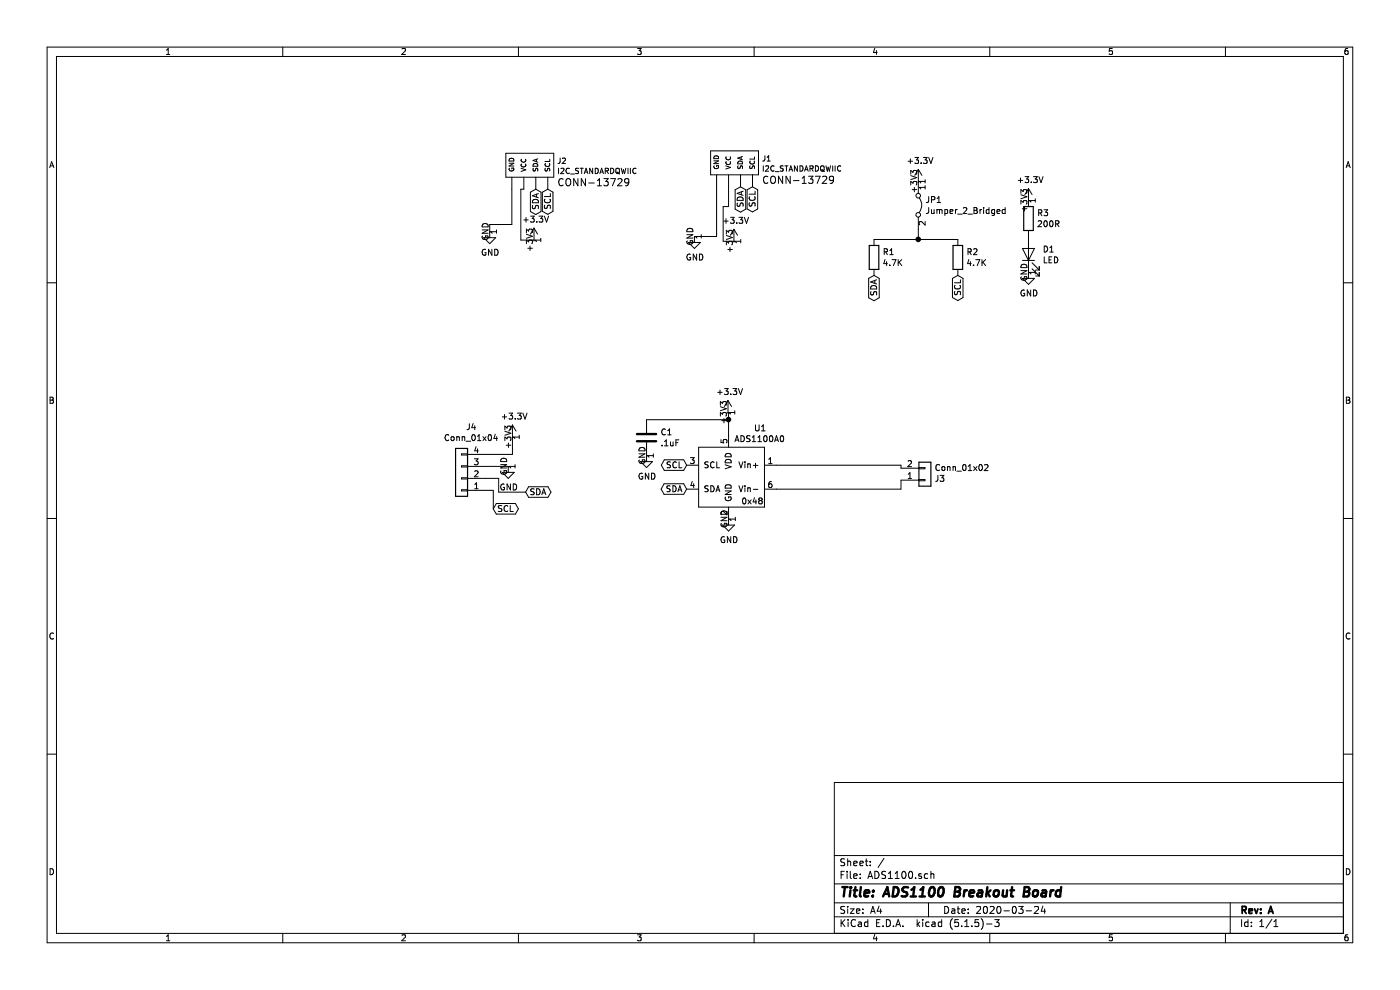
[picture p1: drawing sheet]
EESchema Schematic File Version 4
EELAYER 30 0
EELAYER END
$Descr A4 11693 8268
encoding utf-8
Sheet 1 1
Title "ADS1100 Breakout Board"
Date "2020-03-24"
Rev "A"
Comp ""
Comment1 ""
Comment2 ""
Comment3 ""
Comment4 ""
$EndDescr
$Comp
L ADS1100:ADS1100A0 U1
U 1 1
P 6085 3985
F 0 "U1" H 6350 4395 50  0000 C CNN
F 1 "ADS1100A0" H 6345 4305 50  0000 C CNN
F 2 "Package_TO_SOT_SMD:SOT-23-6" H 6735 3635 50  0001 C CNN
F 3 "http://www.ti.com/lit/ds/sbas239b/sbas239b.pdf" H 6435 4485 50  0001 C CNN
	1    6085 3985
	1    0    0    -1  
$EndComp
$Comp
L power:+3.3V #PWR05
U 1 1
P 6130 2015
F 0 "#PWR05" H 6130 1865 50  0001 C CNN
F 1 "+3.3V" H 6145 2188 50  0000 C CNN
F 2 "" H 6130 2015 50  0001 C CNN
F 3 "" H 6130 2015 50  0001 C CNN
	1    6130 2015
	1    0    0    -1  
$EndComp
$Comp
L power:+3.3V #PWR04
U 1 1
P 4460 2005
F 0 "#PWR04" H 4460 1855 50  0001 C CNN
F 1 "+3.3V" H 4475 2178 50  0000 C CNN
F 2 "" H 4460 2005 50  0001 C CNN
F 3 "" H 4460 2005 50  0001 C CNN
	1    4460 2005
	1    0    0    -1  
$EndComp
Text GLabel 4475 1580 3    50   BiDi ~ 0
SDA
Text GLabel 4575 1580 3    50   BiDi ~ 0
SCL
Text GLabel 6185 1560 3    50   BiDi ~ 0
SDA
Text GLabel 6285 1560 3    50   BiDi ~ 0
SCL
$Comp
L power:GND #PWR03
U 1 1
P 5800 1975
F 0 "#PWR03" H 5800 1725 50  0001 C CNN
F 1 "GND" H 5805 1802 50  0000 C CNN
F 2 "" H 5800 1975 50  0001 C CNN
F 3 "" H 5800 1975 50  0001 C CNN
	1    5800 1975
	1    0    0    -1  
$EndComp
$Comp
L power:GND #PWR02
U 1 1
P 4090 1935
F 0 "#PWR02" H 4090 1685 50  0001 C CNN
F 1 "GND" H 4095 1762 50  0000 C CNN
F 2 "" H 4090 1935 50  0001 C CNN
F 3 "" H 4090 1935 50  0001 C CNN
	1    4090 1935
	1    0    0    -1  
$EndComp
Wire Wire Line
	6130 2015 6040 2015
Wire Wire Line
	6040 2015 6040 1725
Wire Wire Line
	6040 1725 6085 1725
Wire Wire Line
	6085 1725 6085 1560
Wire Wire Line
	5985 1560 5985 1975
Wire Wire Line
	5985 1975 5800 1975
Wire Wire Line
	4460 2005 4350 2005
Wire Wire Line
	4350 2005 4350 1580
Wire Wire Line
	4350 1580 4375 1580
Wire Wire Line
	4275 1580 4275 1875
Wire Wire Line
	4275 1875 4090 1875
Wire Wire Line
	4090 1875 4090 1935
$Comp
L power:+3.3V #PWR01
U 1 1
P 7670 1515
F 0 "#PWR01" H 7670 1365 50  0001 C CNN
F 1 "+3.3V" H 7685 1688 50  0000 C CNN
F 2 "" H 7670 1515 50  0001 C CNN
F 3 "" H 7670 1515 50  0001 C CNN
	1    7670 1515
	1    0    0    -1  
$EndComp
$Comp
L Jumper:Jumper_2_Bridged JP1
U 1 1
P 7670 1715
F 0 "JP1" V 7624 1773 50  0000 L CNN
F 1 "Jumper_2_Bridged" V 7715 1773 50  0000 L CNN
F 2 "Jumper:SolderJumper-2_P1.3mm_Bridged2Bar_Pad1.0x1.5mm" H 7670 1715 50  0001 C CNN
F 3 "~" H 7670 1715 50  0001 C CNN
	1    7670 1715
	0    1    1    0   
$EndComp
$Comp
L Device:R R1
U 1 1
P 7300 2150
F 0 "R1" H 7370 2196 50  0000 L CNN
F 1 "4.7K" H 7370 2105 50  0000 L CNN
F 2 "Resistor_SMD:R_0402_1005Metric" V 7230 2150 50  0001 C CNN
F 3 "~" H 7300 2150 50  0001 C CNN
	1    7300 2150
	1    0    0    -1  
$EndComp
$Comp
L Device:R R2
U 1 1
P 8000 2150
F 0 "R2" H 8070 2196 50  0000 L CNN
F 1 "4.7K" H 8070 2105 50  0000 L CNN
F 2 "Resistor_SMD:R_0402_1005Metric" V 7930 2150 50  0001 C CNN
F 3 "~" H 8000 2150 50  0001 C CNN
	1    8000 2150
	1    0    0    -1  
$EndComp
Wire Wire Line
	7670 1915 7670 2000
Wire Wire Line
	7670 2000 7300 2000
Wire Wire Line
	7670 2000 8000 2000
Connection ~ 7670 2000
Text GLabel 7300 2300 3    50   BiDi ~ 0
SDA
Text GLabel 8000 2300 3    50   BiDi ~ 0
SCL
Text GLabel 5735 3885 0    50   BiDi ~ 0
SCL
Text GLabel 5735 4085 0    50   BiDi ~ 0
SDA
$Comp
L Device:C C1
U 1 1
P 5400 3655
F 0 "C1" H 5515 3701 50  0000 L CNN
F 1 ".1uF" H 5515 3610 50  0000 L CNN
F 2 "Capacitor_SMD:C_0402_1005Metric" H 5438 3505 50  0001 C CNN
F 3 "~" H 5400 3655 50  0001 C CNN
	1    5400 3655
	1    0    0    -1  
$EndComp
$Comp
L Connector_Generic:Conn_01x02 J3
U 1 1
P 7725 4010
F 0 "J3" H 7805 4002 50  0000 L CNN
F 1 "Conn_01x02" H 7805 3911 50  0000 L CNN
F 2 "holdeder:TerminalBlock_Phoenix_MPT-0,5-2-2.54_1x02_P2.54mm_Horizontal" H 7725 4010 50  0001 C CNN
F 3 "~" H 7725 4010 50  0001 C CNN
	1    7725 4010
	1    0    0    1   
$EndComp
Wire Wire Line
	6485 4085 7525 4085
Wire Wire Line
	7525 4085 7525 4010
Wire Wire Line
	6485 3885 7525 3885
Wire Wire Line
	7525 3885 7525 3910
$Comp
L power:GND #PWR07
U 1 1
P 5400 3805
F 0 "#PWR07" H 5400 3555 50  0001 C CNN
F 1 "GND" H 5405 3632 50  0000 C CNN
F 2 "" H 5400 3805 50  0001 C CNN
F 3 "" H 5400 3805 50  0001 C CNN
	1    5400 3805
	1    0    0    -1  
$EndComp
$Comp
L power:GND #PWR08
U 1 1
P 6085 4335
F 0 "#PWR08" H 6085 4085 50  0001 C CNN
F 1 "GND" H 6090 4162 50  0000 C CNN
F 2 "" H 6085 4335 50  0001 C CNN
F 3 "" H 6085 4335 50  0001 C CNN
	1    6085 4335
	1    0    0    -1  
$EndComp
$Comp
L power:+3.3V #PWR06
U 1 1
P 6080 3445
F 0 "#PWR06" H 6080 3295 50  0001 C CNN
F 1 "+3.3V" H 6095 3618 50  0000 C CNN
F 2 "" H 6080 3445 50  0001 C CNN
F 3 "" H 6080 3445 50  0001 C CNN
	1    6080 3445
	1    0    0    -1  
$EndComp
Wire Wire Line
	6085 3445 6080 3445
Wire Wire Line
	5400 3505 6085 3505
Wire Wire Line
	6085 3445 6085 3505
Connection ~ 6085 3505
Wire Wire Line
	6085 3505 6085 3635
$Comp
L Connector_Generic:Conn_01x04 J4
U 1 1
P 3855 3995
F 0 "J4" H 3773 3570 50  0000 C CNN
F 1 "Conn_01x04" H 3773 3661 50  0000 C CNN
F 2 "holdeder:PinHeader_1x04_P2.54mm_Vertical" H 3855 3995 50  0001 C CNN
F 3 "~" H 3855 3995 50  0001 C CNN
	1    3855 3995
	-1   0    0    1   
$EndComp
$Comp
L power:+3.3V #PWR0101
U 1 1
P 4280 3650
F 0 "#PWR0101" H 4280 3500 50  0001 C CNN
F 1 "+3.3V" H 4295 3823 50  0000 C CNN
F 2 "" H 4280 3650 50  0001 C CNN
F 3 "" H 4280 3650 50  0001 C CNN
	1    4280 3650
	1    0    0    -1  
$EndComp
$Comp
L power:GND #PWR0102
U 1 1
P 4245 3895
F 0 "#PWR0102" H 4245 3645 50  0001 C CNN
F 1 "GND" H 4250 3722 50  0000 C CNN
F 2 "" H 4245 3895 50  0001 C CNN
F 3 "" H 4245 3895 50  0001 C CNN
	1    4245 3895
	1    0    0    -1  
$EndComp
Wire Wire Line
	4055 3895 4245 3895
Wire Wire Line
	4055 3795 4280 3795
Wire Wire Line
	4280 3795 4280 3650
Text GLabel 4120 4250 2    50   BiDi ~ 0
SCL
Text GLabel 4390 4110 2    50   BiDi ~ 0
SDA
Wire Wire Line
	4055 3995 4165 3995
Wire Wire Line
	4165 3995 4165 4110
Wire Wire Line
	4165 4110 4390 4110
Wire Wire Line
	4055 4095 4120 4095
Wire Wire Line
	4120 4095 4120 4250
$Comp
L SparkFun-Connectors:I2C_STANDARDQWIIC J2
U 1 1
P 4275 1480
F 0 "J2" V 4138 1858 45  0000 L CNN
F 1 "I2C_STANDARDQWIIC" V 4222 1858 45  0000 L CNN
F 2 "Connectors:1X04_1MM_RA" H 4275 1980 20  0001 C CNN
F 3 "" H 4275 1480 50  0001 C CNN
F 4 "CONN-13729" V 4317 1858 60  0000 L CNN "Field4"
	1    4275 1480
	0    1    1    0   
$EndComp
$Comp
L SparkFun-Connectors:I2C_STANDARDQWIIC J1
U 1 1
P 5985 1460
F 0 "J1" V 5848 1838 45  0000 L CNN
F 1 "I2C_STANDARDQWIIC" V 5932 1838 45  0000 L CNN
F 2 "Connectors:1X04_1MM_RA" H 5985 1960 20  0001 C CNN
F 3 "" H 5985 1460 50  0001 C CNN
F 4 "CONN-13729" V 6027 1838 60  0000 L CNN "Field4"
	1    5985 1460
	0    1    1    0   
$EndComp
$Comp
L Device:LED D1
U 1 1
P 8590 2125
F 0 "D1" V 8629 2008 50  0000 R CNN
F 1 "LED" V 8538 2008 50  0000 R CNN
F 2 "LED_SMD:LED_0402_1005Metric" H 8590 2125 50  0001 C CNN
F 3 "~" H 8590 2125 50  0001 C CNN
	1    8590 2125
	0    -1   -1   0   
$EndComp
$Comp
L Device:R R3
U 1 1
P 8590 1825
F 0 "R3" H 8660 1871 50  0000 L CNN
F 1 "200R" H 8660 1780 50  0000 L CNN
F 2 "Resistor_SMD:R_0402_1005Metric" V 8520 1825 50  0001 C CNN
F 3 "~" H 8590 1825 50  0001 C CNN
	1    8590 1825
	1    0    0    -1  
$EndComp
$Comp
L power:+3.3V #PWR09
U 1 1
P 8590 1675
F 0 "#PWR09" H 8590 1525 50  0001 C CNN
F 1 "+3.3V" H 8605 1848 50  0000 C CNN
F 2 "" H 8590 1675 50  0001 C CNN
F 3 "" H 8590 1675 50  0001 C CNN
	1    8590 1675
	1    0    0    -1  
$EndComp
$Comp
L power:GND #PWR010
U 1 1
P 8590 2275
F 0 "#PWR010" H 8590 2025 50  0001 C CNN
F 1 "GND" H 8595 2102 50  0000 C CNN
F 2 "" H 8590 2275 50  0001 C CNN
F 3 "" H 8590 2275 50  0001 C CNN
	1    8590 2275
	1    0    0    -1  
$EndComp
$EndSCHEMATC
